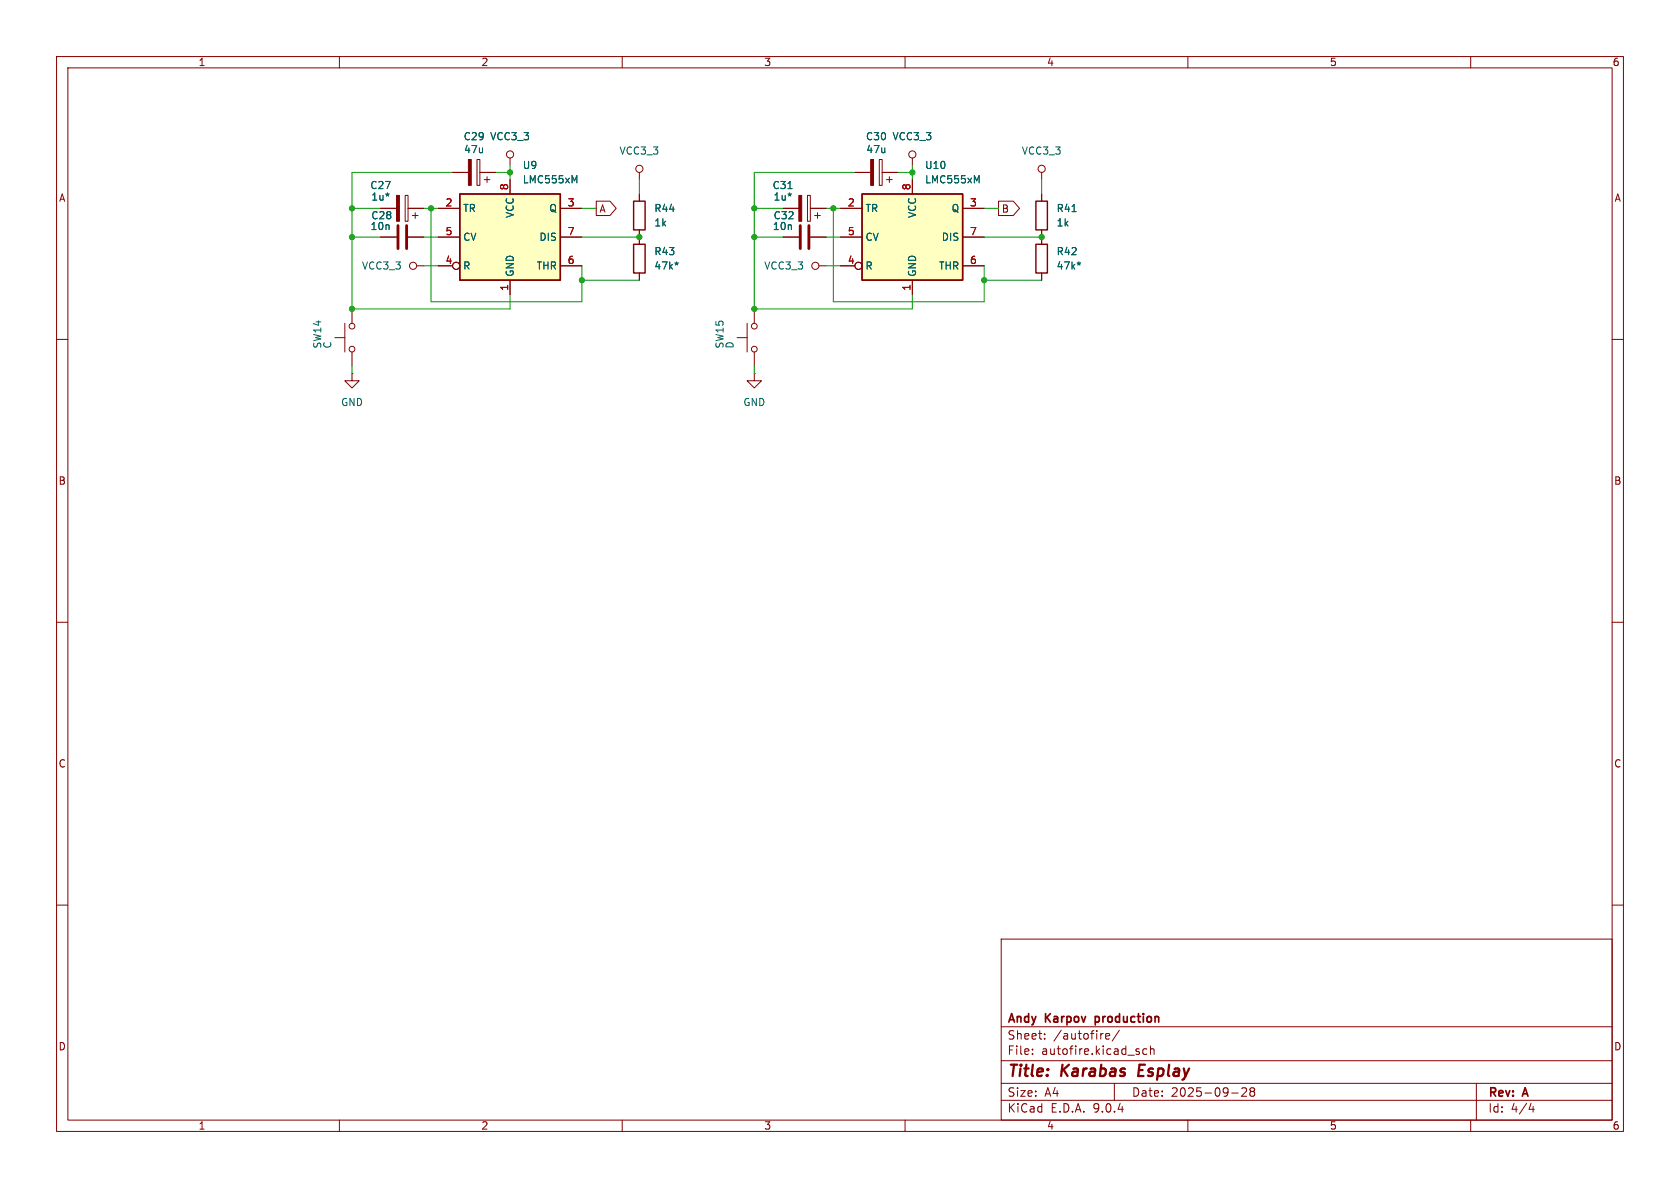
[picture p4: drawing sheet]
<svg xmlns="http://www.w3.org/2000/svg" width="297mm" height="210mm" viewBox="0 0 297 210" stroke-linecap="round" stroke-linejoin="round" font-family="sans-serif">
<g fill="none" stroke="#840000" stroke-width=".18">
<path d="M10 10h277v190h-277zM12 12h273v186h-273zM60 10v2M110 10v2M160 10v2M210 10v2M260 10v2M80 30.5h2.8M84.3 28.2h.5v4.6h-.5zM84.8 30.5h2.8M85.6 31.8h1M86.1 31.2v1.1"/>
<path d="M144.8 47h1.2M10 60h2M285 60h2M10 110h2M285 110h2M10 160h2M177 166h108v32h-108zM285 160h2M60 198v2M110 198v2M160 198v2M177 194.5h108"/>
<path d="M177 191.5h108M177 187.5h108M177 181.5h108M182.5 186.3v.1M182.5 185.5v.1M184.7 183.6v.1M184.7 182.8v.1M195.5 183.2l.7-.1-.1-.3-.4-.1-.2 .2v.7h.6M197 191.5v3M197.9 182.1l-1.3 2M202.7 185.5l-.4-.1-.3 .3v.4l.2 .2h.5M203.4 185.5l.2-.1 .4 .1v.9"/>
<path d="M203.4 184.9v1.5M210 198v2M217.7 193.2h1.2M219.5 192.4l.6-.1 .2 .1 .1 .3-.9 1.1h.9M221.2 192.9l-.2-.2 .2-.4 .5 .1 .1 .2-.3 .3M221.2 192.9l-.2 .3v.5l.2 .1 .5-.1 .1-.2-.1-.4-.2-.2M221.2 192.9h.3M260 198v2M261 191.5v6.5M270.7 195l-.4 1.1h.9M271 195.6v1"/>
<circle cx="144.1" cy="47" r=".63"/>
</g>
<path d="M201.5 188.2l-.3 2h1" fill="none" stroke="#840000" stroke-width=".4"/>
<path d="M193.6 179.7v1.5M193.8 179.7l-.2 .1M193.6 180.6l.2 .1" fill="none" stroke="#840000" stroke-width=".3"/>
<path d="M82.8 28.2h.5v4.6h-.5z" fill="#840000" stroke="#840000" stroke-width=".18"/>
<path d="M81.3 34.3h17.8v15.2h-17.8z" fill="#ffffc2"/>
<path d="M81.3 34.3h17.8v15.2h-17.8z" fill="none" stroke="#840000" stroke-width=".25"/>
<g fill="none" stroke="#840000" stroke-width=".18">
<path d="M67.3 36.8h2.8M71.6 34.5h.5v4.6h-.5zM72.1 36.8h2.8M72.9 38.1h1M73.4 37.6v1M77.5 36.8h3.8M90.2 27.9v1.3M90.2 31.8v2.5M99.1 36.8h3.8M77.5 41.9h3.8M77.5 47h2.5M90.2 49.5v2.6"/>
<path d="M99.1 41.9h3.8M99.1 47h3.8"/>
<circle cx="90.2" cy="27.3" r=".63"/>
<circle cx="80.6" cy="47" r=".63"/>
</g>
<path d="M68.8 34.3l-.3 .1M101.6 32l.4-.9v1.2" fill="none" stroke="#006464" stroke-width=".18"/>
<path d="M70.1 34.5h.5v4.6h-.5z" fill="#840000" stroke="#840000" stroke-width=".18"/>
<path d="M152.4 34.3h17.8v15.2h-17.8z" fill="#ffffc2"/>
<path d="M112 35.6h2v5h-2zM152.4 34.3h17.8v15.2h-17.8zM183.1 35.6h2.1v5h-2.1zM112 43.2h2v5.1h-2zM183.1 43.2h2.1v5.1h-2.1z" fill="none" stroke="#840000" stroke-width=".25"/>
<g fill="none" stroke="#840000" stroke-width=".18">
<path d="M67.3 36.8h2.8M72.1 36.8h2.8M77.5 36.8h3.8M80 30.5h2.8M84.8 30.5h2.8M90.2 31.8v2.5M99.1 36.8h3.8M105.4 35.6h2.4l1.1 1.2-1.1 1.3h-2.4zM113 30.5v1.3M113 34.3v1.3M138.4 36.8h2.8M142.7 34.5h.6v4.6h-.6z"/>
<path d="M143.3 36.8h2.7M144 38.1h1M144.5 37.6v1M148.6 36.8h3.8M151.1 30.5h2.8M155.4 28.2h.6v4.6h-.6zM156 30.5h2.7M156.7 31.8h1M157.2 31.2v1.1M161.3 27.9v1.3M161.3 31.8v2.5M170.2 36.8h3.8"/>
<path d="M176.5 35.6h2.6l1.1 1.2-1.1 1.3h-2.6zM184.1 30.5v1.3M184.1 34.3v1.3M59.2 59.7h1.8M61 57.2v5M62.2 54.6v2.6M67.3 41.9h2.8M72.1 41.9h2.8M73.7 47h1.2M77.5 41.9h3.8M77.5 47h2.5M90.2 49.5v2.6"/>
<path d="M99.1 41.9h3.8M99.1 47h3.8M113 40.6v2.6M113 48.3v1.2M130.3 59.7h1.8M132.1 57.2v5M133.3 54.6v2.6M138.4 41.9h2.8M143.3 41.9h2.7M148.6 41.9h3.8M148.6 47h2.5M161.3 49.5v2.6"/>
<path d="M170.2 41.9h3.8M170.2 47h3.8M184.1 40.6v2.6M184.1 48.3v1.2M62.2 66v1.3h1.3l-1.3 1.3-1.2-1.3h1.2M62.2 66h.1M62.2 62.2v2.6M133.3 66v1.3h1.3l-1.3 1.3-1.2-1.3h1.2M133.3 66h.1M133.3 62.2v2.6"/>
<circle cx="113" cy="29.8" r=".63"/>
<circle cx="161.3" cy="27.3" r=".63"/>
<circle cx="184.1" cy="29.8" r=".63"/>
<circle cx="62.2" cy="57.7" r=".51"/>
<circle cx="73" cy="47" r=".63"/>
<circle cx="80.6" cy="47" r=".63"/>
<circle cx="133.4" cy="57.7" r=".51"/>
<circle cx="151.8" cy="47" r=".63"/>
<circle cx="62.2" cy="61.7" r=".51"/>
<circle cx="133.4" cy="61.7" r=".51"/>
</g>
<path d="M68.8 34.3l-.3 .1M101.6 32l.4-.9v1.2M139.3 33.3h.7M139.9 34.3l-.3 .1M172.7 32l.4-.9v1.2M189.5 37.4h.7M119.9 46.5l-.3 .1 .2 .2M191 46.5l-.3 .1 .2 .2" fill="none" stroke="#006464" stroke-width=".18"/>
<path d="M70.4 39.9v4M71.9 39.9v4M141.5 39.9v4M143 39.9v4" fill="none" stroke="#840000" stroke-width=".51"/>
<g fill="#840000" stroke="#840000" stroke-width=".18">
<path d="M141.2 34.5h.5v4.6h-.5z"/>
<path d="M153.9 28.2h.5v4.6h-.5z"/>
</g>
<g fill="none" stroke="#009600" stroke-width=".18">
<path d="M62.2 36.8h5.1M74.9 36.8h2.6M76.2 36.8v16.5h26.7v-6.3M80 30.5h-17.8v24.1h28v-2.5M87.6 30.5h2.6M90.2 29.2v2.6M102.9 36.8h2.5M113 31.8v2.5M133.3 36.8h5.1M146 36.8h2.6M147.3 36.8v16.5h26.7v-6.3M151.1 30.5h-17.8v24.1h28v-2.5"/>
<path d="M158.7 30.5h2.6M161.3 29.2v2.6M174 36.8h2.5M184.1 31.8v2.5M62.2 41.9h5.1M74.9 41.9h2.6M74.9 47h2.6M102.9 41.9h10.1M102.9 49.5h10.1M133.3 41.9h5.1M146 41.9h2.6M146 47h2.6"/>
<path d="M174 41.9h10.1M174 49.5h10.1M62.2 64.8v1.2M133.3 64.8v1.2"/>
</g>
<g fill="#009600" stroke="#009600" stroke-width=".18">
<circle cx="184.1" cy="41.9" r=".46"/>
<circle cx="133.3" cy="54.6" r=".46"/>
<circle cx="161.3" cy="30.5" r=".46"/>
<circle cx="174" cy="49.5" r=".46"/>
<circle cx="147.3" cy="36.8" r=".46"/>
<circle cx="133.3" cy="41.9" r=".46"/>
<circle cx="133.3" cy="36.8" r=".46"/>
<circle cx="102.9" cy="49.5" r=".46"/>
<circle cx="90.2" cy="30.5" r=".46"/>
<circle cx="76.2" cy="36.8" r=".46"/>
<circle cx="62.2" cy="41.9" r=".46"/>
<circle cx="62.2" cy="36.8" r=".46"/>
<circle cx="62.2" cy="54.6" r=".46"/>
<circle cx="113" cy="41.9" r=".46"/>
</g>
<g font-size="2.8" fill="#840000">
<text x="178" y="190.9">Title:</text>
<text x="187.7" y="190.9">Karabas</text>
<text x="202.1" y="190.9">Esplay</text>
</g>
<g font-size="2.1" fill="#840000">
<text x="178" y="184">Sheet:</text>
<text x="178" y="181.2">Andy</text>
<text x="184.9" y="181.2">Karpov</text>
<text x="186.2" y="184">/autofire/</text>
<text x="194.3" y="181.2">production</text>
<text x="178" y="186.7">File:</text>
<text x="184.1" y="186.7">autofire.kicad_sch</text>
<text x="178" y="196.9">KiCad</text>
<text x="178" y="194.1">Size:</text>
<text x="184.7" y="194.1">A4</text>
<text x="185.7" y="196.9">E.D.A.</text>
<text x="193.3" y="196.9">9.0.4</text>
<text x="200" y="194.1">Date:</text>
<text x="207" y="194.1">2025-09-28</text>
<text x="263" y="194.3">Rev:</text>
<text x="263" y="196.9">Id:</text>
<text x="267.1" y="196.9">4/4</text>
<text x="269.4" y="194.3">A</text>
</g>
<g font-size="1.8" fill="#840000">
<text x="35" y="11.9">1</text>
<text x="85" y="11.9">2</text>
<text x="135" y="11.9">3</text>
<text x="185" y="11.9">4</text>
<text x="235" y="11.9">5</text>
<text x="285" y="11.9">6</text>
<text x="10.3" y="35.9">A</text>
<text x="285.3" y="35.9">A</text>
<text x="105.9" y="37.8">A</text>
<text x="177" y="37.8">B</text>
<text x="10.3" y="85.9">B</text>
<text x="285.3" y="85.9">B</text>
<text x="10.3" y="135.9">C</text>
<text x="285.3" y="135.9">C</text>
<text x="10.3" y="185.9">D</text>
<text x="285.3" y="185.9">D</text>
<text x="35" y="199.9">1</text>
<text x="85" y="199.9">2</text>
<text x="135" y="199.9">3</text>
<text x="185" y="199.9">4</text>
<text x="235" y="199.9">5</text>
<text x="285" y="199.9">6</text>
</g>
<g font-size="1.8" fill="#006464">
<text x="81.9" y="25">C29</text>
<text x="81.9" y="27.3">47u</text>
<text x="86.6" y="25">VCC3_3</text>
<text x="109.4" y="27.5">VCC3_3</text>
<text x="153" y="25">C30</text>
<text x="153.1" y="27.3">47u</text>
<text x="157.7" y="25">VCC3_3</text>
<text x="180.5" y="27.5">VCC3_3</text>
<text x="65.4" y="33.6">C27</text>
<text x="65.5" y="35.7">1u*</text>
<text x="92.3" y="32.6">LMC555xM</text>
<text x="92.3" y="30.1">U9</text>
<text x="136.5" y="33.6">C31</text>
<text x="136.7" y="35.7">1u*</text>
<text x="163.4" y="30.1">U10</text>
<text x="163.4" y="32.6">LMC555xM</text>
<text x="65.4" y="40.9">10n</text>
<text x="65.5" y="39">C28</text>
<text x="81.8" y="37.7">TR</text>
<text x="91" y="38.6" transform="rotate(-90 91 38.6)">VCC</text>
<text x="97" y="37.7">Q</text>
<text x="115.6" y="37.7">R44</text>
<text x="115.6" y="40.2">1k</text>
<text x="136.5" y="40.9">10n</text>
<text x="136.7" y="39">C32</text>
<text x="152.9" y="37.7">TR</text>
<text x="162.2" y="38.6" transform="rotate(-90 162.2 38.6)">VCC</text>
<text x="168.1" y="37.7">Q</text>
<text x="186.7" y="37.7">R41</text>
<text x="186.7" y="40.2">1k</text>
<text x="63.9" y="47.9">VCC3_3</text>
<text x="81.8" y="42.8">CV</text>
<text x="81.8" y="47.9">R</text>
<text x="94.8" y="47.9">THR</text>
<text x="95.3" y="42.8">DIS</text>
<text x="115.6" y="47.9">47k*</text>
<text x="115.6" y="45.3">R43</text>
<text x="135" y="47.9">VCC3_3</text>
<text x="152.9" y="42.8">CV</text>
<text x="152.9" y="47.9">R</text>
<text x="165.9" y="47.9">THR</text>
<text x="166.4" y="42.8">DIS</text>
<text x="186.7" y="47.9">47k*</text>
<text x="186.7" y="45.3">R42</text>
<text x="91" y="49" transform="rotate(-90 91 49)">GND</text>
<text x="162.2" y="49" transform="rotate(-90 162.2 49)">GND</text>
<text x="57" y="61.7" transform="rotate(-90 57 61.7)">SW14</text>
<text x="58.8" y="61.7" transform="rotate(-90 58.8 61.7)">C</text>
<text x="128.1" y="61.7" transform="rotate(-90 128.1 61.7)">SW15</text>
<text x="129.9" y="61.7" transform="rotate(-90 129.9 61.7)">D</text>
<text x="60.2" y="72">GND</text>
<text x="131.3" y="72">GND</text>
</g>
<g font-size="1.8" fill="#a90000">
<text x="89.9" y="33.7" transform="rotate(-90 89.9 33.7)">8</text>
<text x="161" y="33.7" transform="rotate(-90 161 33.7)">8</text>
<text x="78.7" y="36.6">2</text>
<text x="78.7" y="41.7">5</text>
<text x="100.3" y="36.6">3</text>
<text x="100.3" y="41.7">7</text>
<text x="149.8" y="36.6">2</text>
<text x="149.8" y="41.7">5</text>
<text x="171.4" y="36.6">3</text>
<text x="171.4" y="41.7">7</text>
<text x="78.7" y="46.7">4</text>
<text x="100.3" y="46.7">6</text>
<text x="149.8" y="46.7">4</text>
<text x="171.4" y="46.7">6</text>
<text x="89.9" y="51.5" transform="rotate(-90 89.9 51.5)">1</text>
<text x="161" y="51.5" transform="rotate(-90 161 51.5)">1</text>
</g>
</svg>
